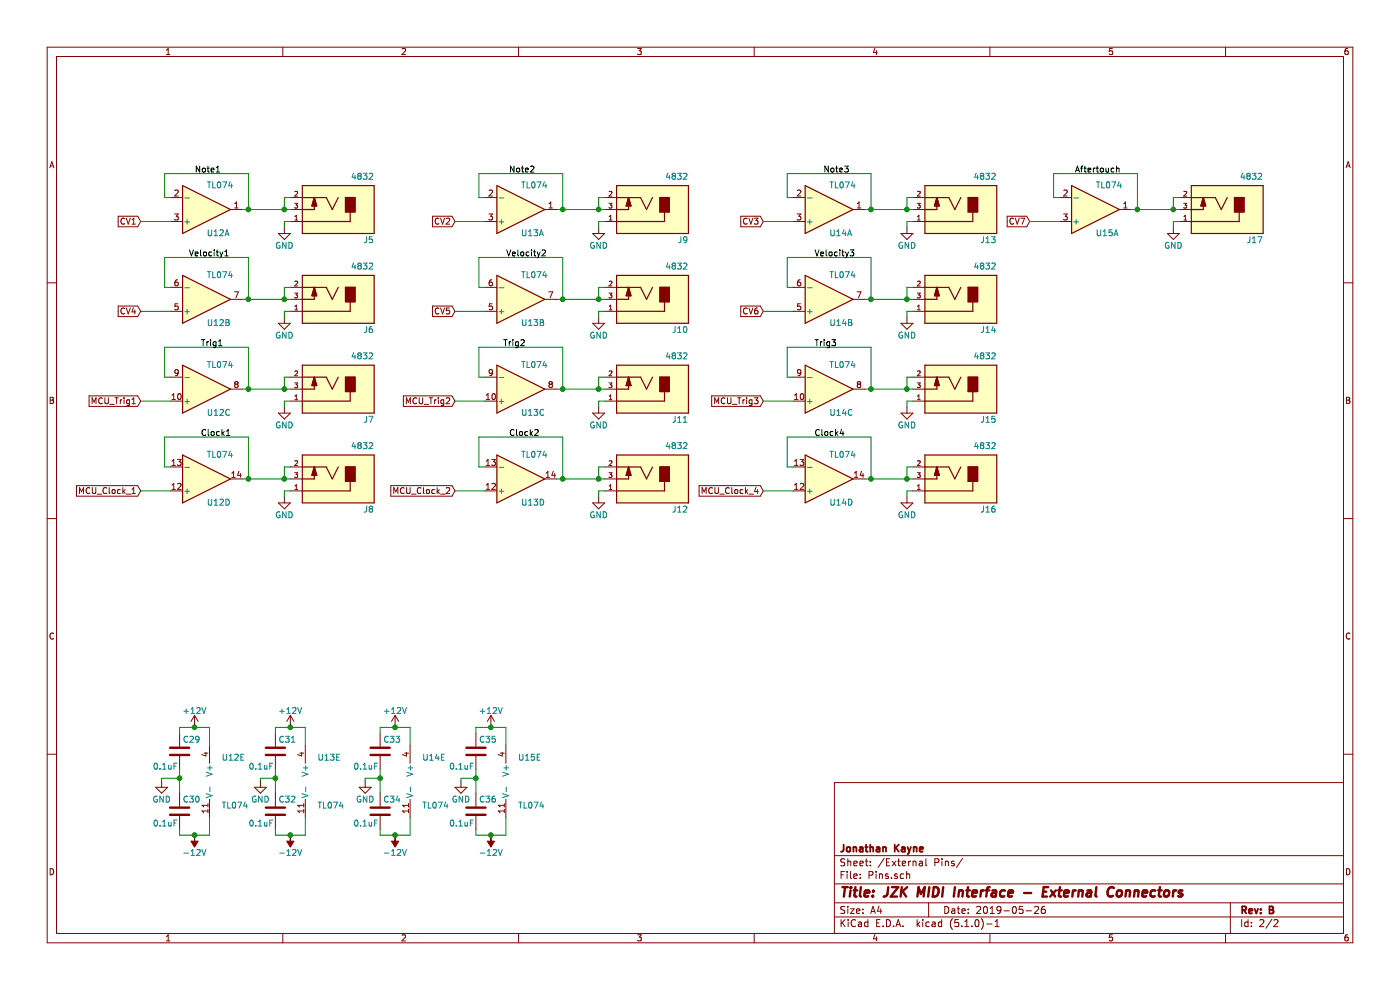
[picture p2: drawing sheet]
EESchema Schematic File Version 4
LIBS:MIDI Controller-cache
EELAYER 29 0
EELAYER END
$Descr A4 11693 8268
encoding utf-8
Sheet 2 2
Title "JZK MIDI Interface - External Connectors"
Date "2019-05-26"
Rev "B"
Comp "Jonathan Kayne"
Comment1 ""
Comment2 ""
Comment3 ""
Comment4 ""
$EndDescr
$Comp
L Amplifier_Operational:TL074 U12
U 1 1
P 1725 1750
F 0 "U12" H 1725 1950 50  0000 L CNN
F 1 "TL074" H 1725 1550 50  0000 L CNN
F 2 "Package_SO:SOIC-14_3.9x8.7mm_P1.27mm" H 1675 1850 50  0001 C CNN
F 3 "http://www.ti.com/lit/ds/symlink/tl071.pdf" H 1775 1950 50  0001 C CNN
F 4 "https://www.digikey.com/short/p4nr82" H 0   0   50  0001 C CNN "Digikey Link"
F 5 "296-1283-1-ND" H 0   0   50  0001 C CNN "Digikey PN"
F 6 "0.60" H 0   0   50  0001 C CNN "Unit Price"
	1    1725 1750
	1    0    0    1   
$EndComp
$Comp
L Amplifier_Operational:TL074 U12
U 2 1
P 1725 2500
F 0 "U12" H 1725 2700 50  0000 L CNN
F 1 "TL074" H 1725 2300 50  0000 L CNN
F 2 "Package_SO:SOIC-14_3.9x8.7mm_P1.27mm" H 1675 2600 50  0001 C CNN
F 3 "http://www.ti.com/lit/ds/symlink/tl071.pdf" H 1775 2700 50  0001 C CNN
F 4 "https://www.digikey.com/short/p4nr82" H 0   0   50  0001 C CNN "Digikey Link"
F 5 "296-1283-1-ND" H 0   0   50  0001 C CNN "Digikey PN"
F 6 "0.60" H 0   0   50  0001 C CNN "Unit Price"
	2    1725 2500
	1    0    0    1   
$EndComp
$Comp
L Amplifier_Operational:TL074 U12
U 3 1
P 1725 3250
F 0 "U12" H 1725 3450 50  0000 L CNN
F 1 "TL074" H 1725 3050 50  0000 L CNN
F 2 "Package_SO:SOIC-14_3.9x8.7mm_P1.27mm" H 1675 3350 50  0001 C CNN
F 3 "http://www.ti.com/lit/ds/symlink/tl071.pdf" H 1775 3450 50  0001 C CNN
F 4 "https://www.digikey.com/short/p4nr82" H 0   0   50  0001 C CNN "Digikey Link"
F 5 "296-1283-1-ND" H 0   0   50  0001 C CNN "Digikey PN"
F 6 "0.60" H 0   0   50  0001 C CNN "Unit Price"
	3    1725 3250
	1    0    0    1   
$EndComp
$Comp
L Amplifier_Operational:TL074 U12
U 4 1
P 1725 4000
F 0 "U12" H 1725 4200 50  0000 L CNN
F 1 "TL074" H 1725 3800 50  0000 L CNN
F 2 "Package_SO:SOIC-14_3.9x8.7mm_P1.27mm" H 1675 4100 50  0001 C CNN
F 3 "http://www.ti.com/lit/ds/symlink/tl071.pdf" H 1775 4200 50  0001 C CNN
F 4 "https://www.digikey.com/short/p4nr82" H 0   0   50  0001 C CNN "Digikey Link"
F 5 "296-1283-1-ND" H 0   0   50  0001 C CNN "Digikey PN"
F 6 "0.60" H 0   0   50  0001 C CNN "Unit Price"
	4    1725 4000
	1    0    0    1   
$EndComp
Wire Wire Line
	2025 1750 2075 1750
Wire Wire Line
	2075 1750 2075 1450
Wire Wire Line
	2075 1450 1375 1450
Wire Wire Line
	1375 1450 1375 1650
Wire Wire Line
	1375 1650 1425 1650
Wire Wire Line
	1425 2400 1375 2400
Wire Wire Line
	1375 2400 1375 2150
Wire Wire Line
	1375 2150 2075 2150
Wire Wire Line
	2075 2150 2075 2500
Wire Wire Line
	2075 2500 2025 2500
Wire Wire Line
	1425 3150 1375 3150
Wire Wire Line
	1375 3150 1375 2900
Wire Wire Line
	1375 2900 2075 2900
Wire Wire Line
	2075 2900 2075 3250
Wire Wire Line
	2075 3250 2025 3250
Wire Wire Line
	1425 3900 1375 3900
Wire Wire Line
	1375 3900 1375 3650
Wire Wire Line
	1375 3650 2075 3650
Wire Wire Line
	2075 3650 2075 4000
Wire Wire Line
	2075 4000 2025 4000
Text GLabel 1175 1850 0    50   Input ~ 0
CV1
Text GLabel 1175 2600 0    50   Input ~ 0
CV4
Text GLabel 1175 3350 0    50   Input ~ 0
MCU_Trig1
Text GLabel 1175 4100 0    50   Input ~ 0
MCU_Clock_1
Wire Wire Line
	1175 1850 1425 1850
Wire Wire Line
	1175 2600 1425 2600
Wire Wire Line
	1175 3350 1425 3350
Wire Wire Line
	1175 4100 1425 4100
$Comp
L Synth:MJ-3502 J5
U 1 1
P 2825 1750
F 0 "J5" H 2525 1980 50  0000 L BNN
F 1 "4832" H 2525 1450 50  0000 L BNN
F 2 "Synth:Schurter_4832_Jack" H 2325 1000 50  0001 L BNN
F 3 "" H 2175 1200 50  0001 L BNN
F 4 "https://www.digikey.com/short/p4nrqw" H 0   0   50  0001 C CNN "Digikey Link"
F 5 "486-3418-ND" H 0   0   50  0001 C CNN "Digikey PN"
F 6 "1.50" H 0   0   50  0001 C CNN "Unit Price"
	1    2825 1750
	-1   0    0    1   
$EndComp
$Comp
L power:GND #PWR093
U 1 1
P 2375 1900
F 0 "#PWR093" H 2375 1650 50  0001 C CNN
F 1 "GND" H 2375 1750 50  0000 C CNN
F 2 "" H 2375 1900 50  0001 C CNN
F 3 "" H 2375 1900 50  0001 C CNN
	1    2375 1900
	1    0    0    -1  
$EndComp
Wire Wire Line
	2375 1900 2375 1850
Wire Wire Line
	2375 1850 2425 1850
Wire Wire Line
	2075 1750 2375 1750
Connection ~ 2075 1750
Wire Wire Line
	2425 1650 2375 1650
Wire Wire Line
	2375 1650 2375 1750
Connection ~ 2375 1750
Wire Wire Line
	2375 1750 2425 1750
$Comp
L Synth:MJ-3502 J6
U 1 1
P 2825 2500
F 0 "J6" H 2525 2730 50  0000 L BNN
F 1 "4832" H 2525 2200 50  0000 L BNN
F 2 "Synth:Schurter_4832_Jack" H 2325 1750 50  0001 L BNN
F 3 "" H 2175 1950 50  0001 L BNN
F 4 "https://www.digikey.com/short/p4nrqw" H 0   0   50  0001 C CNN "Digikey Link"
F 5 "486-3418-ND" H 0   0   50  0001 C CNN "Digikey PN"
F 6 "1.50" H 0   0   50  0001 C CNN "Unit Price"
	1    2825 2500
	-1   0    0    1   
$EndComp
$Comp
L power:GND #PWR094
U 1 1
P 2375 2650
F 0 "#PWR094" H 2375 2400 50  0001 C CNN
F 1 "GND" H 2375 2500 50  0000 C CNN
F 2 "" H 2375 2650 50  0001 C CNN
F 3 "" H 2375 2650 50  0001 C CNN
	1    2375 2650
	1    0    0    -1  
$EndComp
Wire Wire Line
	2375 2650 2375 2600
Wire Wire Line
	2375 2600 2425 2600
Wire Wire Line
	2075 2500 2375 2500
Wire Wire Line
	2425 2400 2375 2400
Wire Wire Line
	2375 2400 2375 2500
Connection ~ 2375 2500
Wire Wire Line
	2375 2500 2425 2500
Connection ~ 2075 2500
$Comp
L Synth:MJ-3502 J7
U 1 1
P 2825 3250
F 0 "J7" H 2525 3480 50  0000 L BNN
F 1 "4832" H 2525 2950 50  0000 L BNN
F 2 "Synth:Schurter_4832_Jack" H 2325 2500 50  0001 L BNN
F 3 "" H 2175 2700 50  0001 L BNN
F 4 "https://www.digikey.com/short/p4nrqw" H 0   0   50  0001 C CNN "Digikey Link"
F 5 "486-3418-ND" H 0   0   50  0001 C CNN "Digikey PN"
F 6 "1.50" H 0   0   50  0001 C CNN "Unit Price"
	1    2825 3250
	-1   0    0    1   
$EndComp
$Comp
L power:GND #PWR095
U 1 1
P 2375 3400
F 0 "#PWR095" H 2375 3150 50  0001 C CNN
F 1 "GND" H 2375 3250 50  0000 C CNN
F 2 "" H 2375 3400 50  0001 C CNN
F 3 "" H 2375 3400 50  0001 C CNN
	1    2375 3400
	1    0    0    -1  
$EndComp
Wire Wire Line
	2375 3400 2375 3350
Wire Wire Line
	2375 3350 2425 3350
Wire Wire Line
	2075 3250 2375 3250
Wire Wire Line
	2425 3150 2375 3150
Wire Wire Line
	2375 3150 2375 3250
Connection ~ 2375 3250
Wire Wire Line
	2375 3250 2425 3250
$Comp
L Synth:MJ-3502 J8
U 1 1
P 2825 4000
F 0 "J8" H 2525 4230 50  0000 L BNN
F 1 "4832" H 2525 3700 50  0000 L BNN
F 2 "Synth:Schurter_4832_Jack" H 2325 3250 50  0001 L BNN
F 3 "" H 2175 3450 50  0001 L BNN
F 4 "https://www.digikey.com/short/p4nrqw" H 0   0   50  0001 C CNN "Digikey Link"
F 5 "486-3418-ND" H 0   0   50  0001 C CNN "Digikey PN"
F 6 "1.50" H 0   0   50  0001 C CNN "Unit Price"
	1    2825 4000
	-1   0    0    1   
$EndComp
$Comp
L power:GND #PWR096
U 1 1
P 2375 4150
F 0 "#PWR096" H 2375 3900 50  0001 C CNN
F 1 "GND" H 2375 4000 50  0000 C CNN
F 2 "" H 2375 4150 50  0001 C CNN
F 3 "" H 2375 4150 50  0001 C CNN
	1    2375 4150
	1    0    0    -1  
$EndComp
Wire Wire Line
	2375 4150 2375 4100
Wire Wire Line
	2375 4100 2425 4100
Wire Wire Line
	2075 4000 2375 4000
Wire Wire Line
	2425 3900 2375 3900
Wire Wire Line
	2375 3900 2375 4000
Connection ~ 2375 4000
Wire Wire Line
	2375 4000 2425 4000
Connection ~ 2075 3250
Connection ~ 2075 4000
$Comp
L Amplifier_Operational:TL074 U13
U 1 1
P 4350 1750
F 0 "U13" H 4350 1950 50  0000 L CNN
F 1 "TL074" H 4350 1550 50  0000 L CNN
F 2 "Package_SO:SOIC-14_3.9x8.7mm_P1.27mm" H 4300 1850 50  0001 C CNN
F 3 "http://www.ti.com/lit/ds/symlink/tl071.pdf" H 4400 1950 50  0001 C CNN
F 4 "https://www.digikey.com/short/p4nr82" H 0   0   50  0001 C CNN "Digikey Link"
F 5 "296-1283-1-ND" H 0   0   50  0001 C CNN "Digikey PN"
F 6 "0.60" H 0   0   50  0001 C CNN "Unit Price"
	1    4350 1750
	1    0    0    1   
$EndComp
$Comp
L Amplifier_Operational:TL074 U13
U 2 1
P 4350 2500
F 0 "U13" H 4350 2700 50  0000 L CNN
F 1 "TL074" H 4350 2300 50  0000 L CNN
F 2 "Package_SO:SOIC-14_3.9x8.7mm_P1.27mm" H 4300 2600 50  0001 C CNN
F 3 "http://www.ti.com/lit/ds/symlink/tl071.pdf" H 4400 2700 50  0001 C CNN
F 4 "https://www.digikey.com/short/p4nr82" H 0   0   50  0001 C CNN "Digikey Link"
F 5 "296-1283-1-ND" H 0   0   50  0001 C CNN "Digikey PN"
F 6 "0.60" H 0   0   50  0001 C CNN "Unit Price"
	2    4350 2500
	1    0    0    1   
$EndComp
$Comp
L Amplifier_Operational:TL074 U13
U 3 1
P 4350 3250
F 0 "U13" H 4350 3450 50  0000 L CNN
F 1 "TL074" H 4350 3050 50  0000 L CNN
F 2 "Package_SO:SOIC-14_3.9x8.7mm_P1.27mm" H 4300 3350 50  0001 C CNN
F 3 "http://www.ti.com/lit/ds/symlink/tl071.pdf" H 4400 3450 50  0001 C CNN
F 4 "https://www.digikey.com/short/p4nr82" H 0   0   50  0001 C CNN "Digikey Link"
F 5 "296-1283-1-ND" H 0   0   50  0001 C CNN "Digikey PN"
F 6 "0.60" H 0   0   50  0001 C CNN "Unit Price"
	3    4350 3250
	1    0    0    1   
$EndComp
$Comp
L Amplifier_Operational:TL074 U13
U 4 1
P 4350 4000
F 0 "U13" H 4350 4200 50  0000 L CNN
F 1 "TL074" H 4350 3800 50  0000 L CNN
F 2 "Package_SO:SOIC-14_3.9x8.7mm_P1.27mm" H 4300 4100 50  0001 C CNN
F 3 "http://www.ti.com/lit/ds/symlink/tl071.pdf" H 4400 4200 50  0001 C CNN
F 4 "https://www.digikey.com/short/p4nr82" H 0   0   50  0001 C CNN "Digikey Link"
F 5 "296-1283-1-ND" H 0   0   50  0001 C CNN "Digikey PN"
F 6 "0.60" H 0   0   50  0001 C CNN "Unit Price"
	4    4350 4000
	1    0    0    1   
$EndComp
Wire Wire Line
	4650 1750 4700 1750
Wire Wire Line
	4700 1750 4700 1450
Wire Wire Line
	4700 1450 4000 1450
Wire Wire Line
	4000 1450 4000 1650
Wire Wire Line
	4000 1650 4050 1650
Wire Wire Line
	4050 2400 4000 2400
Wire Wire Line
	4000 2400 4000 2150
Wire Wire Line
	4000 2150 4700 2150
Wire Wire Line
	4700 2150 4700 2500
Wire Wire Line
	4700 2500 4650 2500
Wire Wire Line
	4050 3150 4000 3150
Wire Wire Line
	4000 3150 4000 2900
Wire Wire Line
	4000 2900 4700 2900
Wire Wire Line
	4700 2900 4700 3250
Wire Wire Line
	4700 3250 4650 3250
Wire Wire Line
	4050 3900 4000 3900
Wire Wire Line
	4000 3900 4000 3650
Wire Wire Line
	4000 3650 4700 3650
Wire Wire Line
	4700 3650 4700 4000
Wire Wire Line
	4700 4000 4650 4000
Text GLabel 3800 1850 0    50   Input ~ 0
CV2
Text GLabel 3800 2600 0    50   Input ~ 0
CV5
Text GLabel 3800 3350 0    50   Input ~ 0
MCU_Trig2
Text GLabel 3800 4100 0    50   Input ~ 0
MCU_Clock_2
Wire Wire Line
	3800 1850 4050 1850
Wire Wire Line
	3800 2600 4050 2600
Wire Wire Line
	3800 3350 4050 3350
Wire Wire Line
	3800 4100 4050 4100
$Comp
L Synth:MJ-3502 J9
U 1 1
P 5450 1750
F 0 "J9" H 5150 1980 50  0000 L BNN
F 1 "4832" H 5150 1450 50  0000 L BNN
F 2 "Synth:Schurter_4832_Jack" H 4950 1000 50  0001 L BNN
F 3 "" H 4800 1200 50  0001 L BNN
F 4 "https://www.digikey.com/short/p4nrqw" H 0   0   50  0001 C CNN "Digikey Link"
F 5 "486-3418-ND" H 0   0   50  0001 C CNN "Digikey PN"
F 6 "1.50" H 0   0   50  0001 C CNN "Unit Price"
	1    5450 1750
	-1   0    0    1   
$EndComp
$Comp
L power:GND #PWR0103
U 1 1
P 5000 1900
F 0 "#PWR0103" H 5000 1650 50  0001 C CNN
F 1 "GND" H 5000 1750 50  0000 C CNN
F 2 "" H 5000 1900 50  0001 C CNN
F 3 "" H 5000 1900 50  0001 C CNN
	1    5000 1900
	1    0    0    -1  
$EndComp
Wire Wire Line
	5000 1900 5000 1850
Wire Wire Line
	5000 1850 5050 1850
Wire Wire Line
	4700 1750 5000 1750
Connection ~ 4700 1750
Wire Wire Line
	5050 1650 5000 1650
Wire Wire Line
	5000 1650 5000 1750
Connection ~ 5000 1750
Wire Wire Line
	5000 1750 5050 1750
$Comp
L Synth:MJ-3502 J10
U 1 1
P 5450 2500
F 0 "J10" H 5150 2730 50  0000 L BNN
F 1 "4832" H 5150 2200 50  0000 L BNN
F 2 "Synth:Schurter_4832_Jack" H 4950 1750 50  0001 L BNN
F 3 "" H 4800 1950 50  0001 L BNN
F 4 "https://www.digikey.com/short/p4nrqw" H 0   0   50  0001 C CNN "Digikey Link"
F 5 "486-3418-ND" H 0   0   50  0001 C CNN "Digikey PN"
F 6 "1.50" H 0   0   50  0001 C CNN "Unit Price"
	1    5450 2500
	-1   0    0    1   
$EndComp
$Comp
L power:GND #PWR0104
U 1 1
P 5000 2650
F 0 "#PWR0104" H 5000 2400 50  0001 C CNN
F 1 "GND" H 5000 2500 50  0000 C CNN
F 2 "" H 5000 2650 50  0001 C CNN
F 3 "" H 5000 2650 50  0001 C CNN
	1    5000 2650
	1    0    0    -1  
$EndComp
Wire Wire Line
	5000 2650 5000 2600
Wire Wire Line
	5000 2600 5050 2600
Wire Wire Line
	4700 2500 5000 2500
Wire Wire Line
	5050 2400 5000 2400
Wire Wire Line
	5000 2400 5000 2500
Connection ~ 5000 2500
Wire Wire Line
	5000 2500 5050 2500
Connection ~ 4700 2500
$Comp
L Synth:MJ-3502 J11
U 1 1
P 5450 3250
F 0 "J11" H 5150 3480 50  0000 L BNN
F 1 "4832" H 5150 2950 50  0000 L BNN
F 2 "Synth:Schurter_4832_Jack" H 4950 2500 50  0001 L BNN
F 3 "" H 4800 2700 50  0001 L BNN
F 4 "https://www.digikey.com/short/p4nrqw" H 0   0   50  0001 C CNN "Digikey Link"
F 5 "486-3418-ND" H 0   0   50  0001 C CNN "Digikey PN"
F 6 "1.50" H 0   0   50  0001 C CNN "Unit Price"
	1    5450 3250
	-1   0    0    1   
$EndComp
$Comp
L power:GND #PWR0105
U 1 1
P 5000 3400
F 0 "#PWR0105" H 5000 3150 50  0001 C CNN
F 1 "GND" H 5000 3250 50  0000 C CNN
F 2 "" H 5000 3400 50  0001 C CNN
F 3 "" H 5000 3400 50  0001 C CNN
	1    5000 3400
	1    0    0    -1  
$EndComp
Wire Wire Line
	5000 3400 5000 3350
Wire Wire Line
	5000 3350 5050 3350
Wire Wire Line
	4700 3250 5000 3250
Wire Wire Line
	5050 3150 5000 3150
Wire Wire Line
	5000 3150 5000 3250
Connection ~ 5000 3250
Wire Wire Line
	5000 3250 5050 3250
$Comp
L Synth:MJ-3502 J12
U 1 1
P 5450 4000
F 0 "J12" H 5150 4230 50  0000 L BNN
F 1 "4832" H 5150 3700 50  0000 L BNN
F 2 "Synth:Schurter_4832_Jack" H 4950 3250 50  0001 L BNN
F 3 "" H 4800 3450 50  0001 L BNN
F 4 "https://www.digikey.com/short/p4nrqw" H 0   0   50  0001 C CNN "Digikey Link"
F 5 "486-3418-ND" H 0   0   50  0001 C CNN "Digikey PN"
F 6 "1.50" H 0   0   50  0001 C CNN "Unit Price"
	1    5450 4000
	-1   0    0    1   
$EndComp
$Comp
L power:GND #PWR0106
U 1 1
P 5000 4150
F 0 "#PWR0106" H 5000 3900 50  0001 C CNN
F 1 "GND" H 5000 4000 50  0000 C CNN
F 2 "" H 5000 4150 50  0001 C CNN
F 3 "" H 5000 4150 50  0001 C CNN
	1    5000 4150
	1    0    0    -1  
$EndComp
Wire Wire Line
	5000 4150 5000 4100
Wire Wire Line
	5000 4100 5050 4100
Wire Wire Line
	4700 4000 5000 4000
Wire Wire Line
	5050 3900 5000 3900
Wire Wire Line
	5000 3900 5000 4000
Connection ~ 5000 4000
Wire Wire Line
	5000 4000 5050 4000
Connection ~ 4700 3250
Connection ~ 4700 4000
$Comp
L Amplifier_Operational:TL074 U14
U 1 1
P 6925 1750
F 0 "U14" H 6925 1950 50  0000 L CNN
F 1 "TL074" H 6925 1550 50  0000 L CNN
F 2 "Package_SO:SOIC-14_3.9x8.7mm_P1.27mm" H 6875 1850 50  0001 C CNN
F 3 "http://www.ti.com/lit/ds/symlink/tl071.pdf" H 6975 1950 50  0001 C CNN
F 4 "https://www.digikey.com/short/p4nr82" H 0   0   50  0001 C CNN "Digikey Link"
F 5 "296-1283-1-ND" H 0   0   50  0001 C CNN "Digikey PN"
F 6 "0.60" H 0   0   50  0001 C CNN "Unit Price"
	1    6925 1750
	1    0    0    1   
$EndComp
$Comp
L Amplifier_Operational:TL074 U14
U 2 1
P 6925 2500
F 0 "U14" H 6925 2700 50  0000 L CNN
F 1 "TL074" H 6925 2300 50  0000 L CNN
F 2 "Package_SO:SOIC-14_3.9x8.7mm_P1.27mm" H 6875 2600 50  0001 C CNN
F 3 "http://www.ti.com/lit/ds/symlink/tl071.pdf" H 6975 2700 50  0001 C CNN
F 4 "https://www.digikey.com/short/p4nr82" H 0   0   50  0001 C CNN "Digikey Link"
F 5 "296-1283-1-ND" H 0   0   50  0001 C CNN "Digikey PN"
F 6 "0.60" H 0   0   50  0001 C CNN "Unit Price"
	2    6925 2500
	1    0    0    1   
$EndComp
$Comp
L Amplifier_Operational:TL074 U14
U 3 1
P 6925 3250
F 0 "U14" H 6925 3450 50  0000 L CNN
F 1 "TL074" H 6925 3050 50  0000 L CNN
F 2 "Package_SO:SOIC-14_3.9x8.7mm_P1.27mm" H 6875 3350 50  0001 C CNN
F 3 "http://www.ti.com/lit/ds/symlink/tl071.pdf" H 6975 3450 50  0001 C CNN
F 4 "https://www.digikey.com/short/p4nr82" H 0   0   50  0001 C CNN "Digikey Link"
F 5 "296-1283-1-ND" H 0   0   50  0001 C CNN "Digikey PN"
F 6 "0.60" H 0   0   50  0001 C CNN "Unit Price"
	3    6925 3250
	1    0    0    1   
$EndComp
$Comp
L Amplifier_Operational:TL074 U14
U 4 1
P 6925 4000
F 0 "U14" H 6925 4200 50  0000 L CNN
F 1 "TL074" H 6925 3800 50  0000 L CNN
F 2 "Package_SO:SOIC-14_3.9x8.7mm_P1.27mm" H 6875 4100 50  0001 C CNN
F 3 "http://www.ti.com/lit/ds/symlink/tl071.pdf" H 6975 4200 50  0001 C CNN
F 4 "https://www.digikey.com/short/p4nr82" H 0   0   50  0001 C CNN "Digikey Link"
F 5 "296-1283-1-ND" H 0   0   50  0001 C CNN "Digikey PN"
F 6 "0.60" H 0   0   50  0001 C CNN "Unit Price"
	4    6925 4000
	1    0    0    1   
$EndComp
Wire Wire Line
	7225 1750 7275 1750
Wire Wire Line
	7275 1750 7275 1450
Wire Wire Line
	7275 1450 6575 1450
Wire Wire Line
	6575 1450 6575 1650
Wire Wire Line
	6575 1650 6625 1650
Wire Wire Line
	6625 2400 6575 2400
Wire Wire Line
	6575 2400 6575 2150
Wire Wire Line
	6575 2150 7275 2150
Wire Wire Line
	7275 2150 7275 2500
Wire Wire Line
	7275 2500 7225 2500
Wire Wire Line
	6625 3150 6575 3150
Wire Wire Line
	6575 3150 6575 2900
Wire Wire Line
	6575 2900 7275 2900
Wire Wire Line
	7275 2900 7275 3250
Wire Wire Line
	7275 3250 7225 3250
Wire Wire Line
	6625 3900 6575 3900
Wire Wire Line
	6575 3900 6575 3650
Wire Wire Line
	6575 3650 7275 3650
Wire Wire Line
	7275 3650 7275 4000
Wire Wire Line
	7275 4000 7225 4000
Text GLabel 6375 1850 0    50   Input ~ 0
CV3
Text GLabel 6375 2600 0    50   Input ~ 0
CV6
Text GLabel 6375 3350 0    50   Input ~ 0
MCU_Trig3
Text GLabel 6375 4100 0    50   Input ~ 0
MCU_Clock_4
Wire Wire Line
	6375 1850 6625 1850
Wire Wire Line
	6375 2600 6625 2600
Wire Wire Line
	6375 3350 6625 3350
Wire Wire Line
	6375 4100 6625 4100
$Comp
L Synth:MJ-3502 J13
U 1 1
P 8025 1750
F 0 "J13" H 7725 1980 50  0000 L BNN
F 1 "4832" H 7725 1450 50  0000 L BNN
F 2 "Synth:Schurter_4832_Jack" H 7525 1000 50  0001 L BNN
F 3 "" H 7375 1200 50  0001 L BNN
F 4 "https://www.digikey.com/short/p4nrqw" H 0   0   50  0001 C CNN "Digikey Link"
F 5 "486-3418-ND" H 0   0   50  0001 C CNN "Digikey PN"
F 6 "1.50" H 0   0   50  0001 C CNN "Unit Price"
	1    8025 1750
	-1   0    0    1   
$EndComp
$Comp
L power:GND #PWR0107
U 1 1
P 7575 1900
F 0 "#PWR0107" H 7575 1650 50  0001 C CNN
F 1 "GND" H 7575 1750 50  0000 C CNN
F 2 "" H 7575 1900 50  0001 C CNN
F 3 "" H 7575 1900 50  0001 C CNN
	1    7575 1900
	1    0    0    -1  
$EndComp
Wire Wire Line
	7575 1900 7575 1850
Wire Wire Line
	7575 1850 7625 1850
Wire Wire Line
	7275 1750 7575 1750
Connection ~ 7275 1750
Wire Wire Line
	7625 1650 7575 1650
Wire Wire Line
	7575 1650 7575 1750
Connection ~ 7575 1750
Wire Wire Line
	7575 1750 7625 1750
$Comp
L Synth:MJ-3502 J14
U 1 1
P 8025 2500
F 0 "J14" H 7725 2730 50  0000 L BNN
F 1 "4832" H 7725 2200 50  0000 L BNN
F 2 "Synth:Schurter_4832_Jack" H 7525 1750 50  0001 L BNN
F 3 "" H 7375 1950 50  0001 L BNN
F 4 "https://www.digikey.com/short/p4nrqw" H 0   0   50  0001 C CNN "Digikey Link"
F 5 "486-3418-ND" H 0   0   50  0001 C CNN "Digikey PN"
F 6 "1.50" H 0   0   50  0001 C CNN "Unit Price"
	1    8025 2500
	-1   0    0    1   
$EndComp
$Comp
L power:GND #PWR0108
U 1 1
P 7575 2650
F 0 "#PWR0108" H 7575 2400 50  0001 C CNN
F 1 "GND" H 7575 2500 50  0000 C CNN
F 2 "" H 7575 2650 50  0001 C CNN
F 3 "" H 7575 2650 50  0001 C CNN
	1    7575 2650
	1    0    0    -1  
$EndComp
Wire Wire Line
	7575 2650 7575 2600
Wire Wire Line
	7575 2600 7625 2600
Wire Wire Line
	7275 2500 7575 2500
Wire Wire Line
	7625 2400 7575 2400
Wire Wire Line
	7575 2400 7575 2500
Connection ~ 7575 2500
Wire Wire Line
	7575 2500 7625 2500
Connection ~ 7275 2500
$Comp
L Synth:MJ-3502 J15
U 1 1
P 8025 3250
F 0 "J15" H 7725 3480 50  0000 L BNN
F 1 "4832" H 7725 2950 50  0000 L BNN
F 2 "Synth:Schurter_4832_Jack" H 7525 2500 50  0001 L BNN
F 3 "" H 7375 2700 50  0001 L BNN
F 4 "https://www.digikey.com/short/p4nrqw" H 0   0   50  0001 C CNN "Digikey Link"
F 5 "486-3418-ND" H 0   0   50  0001 C CNN "Digikey PN"
F 6 "1.50" H 0   0   50  0001 C CNN "Unit Price"
	1    8025 3250
	-1   0    0    1   
$EndComp
$Comp
L power:GND #PWR0109
U 1 1
P 7575 3400
F 0 "#PWR0109" H 7575 3150 50  0001 C CNN
F 1 "GND" H 7575 3250 50  0000 C CNN
F 2 "" H 7575 3400 50  0001 C CNN
F 3 "" H 7575 3400 50  0001 C CNN
	1    7575 3400
	1    0    0    -1  
$EndComp
Wire Wire Line
	7575 3400 7575 3350
Wire Wire Line
	7575 3350 7625 3350
Wire Wire Line
	7275 3250 7575 3250
Wire Wire Line
	7625 3150 7575 3150
Wire Wire Line
	7575 3150 7575 3250
Connection ~ 7575 3250
Wire Wire Line
	7575 3250 7625 3250
$Comp
L Synth:MJ-3502 J16
U 1 1
P 8025 4000
F 0 "J16" H 7725 4230 50  0000 L BNN
F 1 "4832" H 7725 3700 50  0000 L BNN
F 2 "Synth:Schurter_4832_Jack" H 7525 3250 50  0001 L BNN
F 3 "" H 7375 3450 50  0001 L BNN
F 4 "https://www.digikey.com/short/p4nrqw" H 0   0   50  0001 C CNN "Digikey Link"
F 5 "486-3418-ND" H 0   0   50  0001 C CNN "Digikey PN"
F 6 "1.50" H 0   0   50  0001 C CNN "Unit Price"
	1    8025 4000
	-1   0    0    1   
$EndComp
$Comp
L power:GND #PWR0110
U 1 1
P 7575 4150
F 0 "#PWR0110" H 7575 3900 50  0001 C CNN
F 1 "GND" H 7575 4000 50  0000 C CNN
F 2 "" H 7575 4150 50  0001 C CNN
F 3 "" H 7575 4150 50  0001 C CNN
	1    7575 4150
	1    0    0    -1  
$EndComp
Wire Wire Line
	7575 4150 7575 4100
Wire Wire Line
	7575 4100 7625 4100
Wire Wire Line
	7275 4000 7575 4000
Wire Wire Line
	7625 3900 7575 3900
Wire Wire Line
	7575 3900 7575 4000
Connection ~ 7575 4000
Wire Wire Line
	7575 4000 7625 4000
Connection ~ 7275 3250
Connection ~ 7275 4000
$Comp
L Amplifier_Operational:TL074 U15
U 1 1
P 9150 1750
F 0 "U15" H 9150 1950 50  0000 L CNN
F 1 "TL074" H 9150 1550 50  0000 L CNN
F 2 "Package_SO:SOIC-14_3.9x8.7mm_P1.27mm" H 9100 1850 50  0001 C CNN
F 3 "http://www.ti.com/lit/ds/symlink/tl071.pdf" H 9200 1950 50  0001 C CNN
F 4 "https://www.digikey.com/short/p4nr82" H 0   0   50  0001 C CNN "Digikey Link"
F 5 "296-1283-1-ND" H 0   0   50  0001 C CNN "Digikey PN"
F 6 "0.60" H 0   0   50  0001 C CNN "Unit Price"
	1    9150 1750
	1    0    0    1   
$EndComp
Wire Wire Line
	9450 1750 9500 1750
Wire Wire Line
	9500 1750 9500 1450
Wire Wire Line
	9500 1450 8800 1450
Wire Wire Line
	8800 1450 8800 1650
Wire Wire Line
	8800 1650 8850 1650
Text GLabel 8600 1850 0    50   Input ~ 0
CV7
Wire Wire Line
	8600 1850 8850 1850
$Comp
L Synth:MJ-3502 J17
U 1 1
P 10250 1750
F 0 "J17" H 9950 1980 50  0000 L BNN
F 1 "4832" H 9950 1450 50  0000 L BNN
F 2 "Synth:Schurter_4832_Jack" H 9750 1000 50  0001 L BNN
F 3 "" H 9600 1200 50  0001 L BNN
F 4 "https://www.digikey.com/short/p4nrqw" H 0   0   50  0001 C CNN "Digikey Link"
F 5 "486-3418-ND" H 0   0   50  0001 C CNN "Digikey PN"
F 6 "1.50" H 0   0   50  0001 C CNN "Unit Price"
	1    10250 1750
	-1   0    0    1   
$EndComp
$Comp
L power:GND #PWR0111
U 1 1
P 9800 1900
F 0 "#PWR0111" H 9800 1650 50  0001 C CNN
F 1 "GND" H 9800 1750 50  0000 C CNN
F 2 "" H 9800 1900 50  0001 C CNN
F 3 "" H 9800 1900 50  0001 C CNN
	1    9800 1900
	1    0    0    -1  
$EndComp
Wire Wire Line
	9800 1900 9800 1850
Wire Wire Line
	9800 1850 9850 1850
Wire Wire Line
	9500 1750 9800 1750
Connection ~ 9500 1750
Wire Wire Line
	9850 1650 9800 1650
Wire Wire Line
	9800 1650 9800 1750
Connection ~ 9800 1750
Wire Wire Line
	9800 1750 9850 1750
$Comp
L Amplifier_Operational:TL074 U12
U 5 1
P 1850 6525
F 0 "U12" H 1850 6725 50  0000 L CNN
F 1 "TL074" H 1850 6325 50  0000 L CNN
F 2 "Package_SO:SOIC-14_3.9x8.7mm_P1.27mm" H 1800 6625 50  0001 C CNN
F 3 "http://www.ti.com/lit/ds/symlink/tl071.pdf" H 1900 6725 50  0001 C CNN
F 4 "https://www.digikey.com/short/p4nr82" H 0   0   50  0001 C CNN "Digikey Link"
F 5 "296-1283-1-ND" H 0   0   50  0001 C CNN "Digikey PN"
F 6 "0.60" H 0   0   50  0001 C CNN "Unit Price"
	5    1850 6525
	1    0    0    -1  
$EndComp
$Comp
L Device:C C29
U 1 1
P 1500 6275
F 0 "C29" H 1525 6375 50  0000 L CNN
F 1 "0.1uF" H 1275 6150 50  0000 L CNN
F 2 "Synth:C_1206" H 1538 6125 50  0001 C CNN
F 3 "~" H 1500 6275 50  0001 C CNN
F 4 "https://www.digikey.com/short/p4nr3m" H 0   0   50  0001 C CNN "Digikey Link"
F 5 "720-1540-1-ND" H 0   0   50  0001 C CNN "Digikey PN"
F 6 "0.237" H 0   0   50  0001 C CNN "Unit Price"
	1    1500 6275
	1    0    0    -1  
$EndComp
$Comp
L Device:C C30
U 1 1
P 1500 6775
F 0 "C30" H 1525 6875 50  0000 L CNN
F 1 "0.1uF" H 1275 6675 50  0000 L CNN
F 2 "Synth:C_1206" H 1538 6625 50  0001 C CNN
F 3 "~" H 1500 6775 50  0001 C CNN
F 4 "https://www.digikey.com/short/p4nr3m" H 0   0   50  0001 C CNN "Digikey Link"
F 5 "720-1540-1-ND" H 0   0   50  0001 C CNN "Digikey PN"
F 6 "0.237" H 0   0   50  0001 C CNN "Unit Price"
	1    1500 6775
	1    0    0    -1  
$EndComp
Wire Wire Line
	1500 6125 1500 6075
Wire Wire Line
	1500 6075 1625 6075
Wire Wire Line
	1750 6075 1750 6225
Wire Wire Line
	1500 6625 1500 6500
Wire Wire Line
	1500 6925 1500 6975
Wire Wire Line
	1500 6975 1625 6975
Wire Wire Line
	1750 6975 1750 6825
$Comp
L power:+12V #PWR091
U 1 1
P 1625 6075
F 0 "#PWR091" H 1625 5925 50  0001 C CNN
F 1 "+12V" H 1625 6215 50  0000 C CNN
F 2 "" H 1625 6075 50  0001 C CNN
F 3 "" H 1625 6075 50  0001 C CNN
	1    1625 6075
	1    0    0    -1  
$EndComp
$Comp
L power:-12V #PWR092
U 1 1
P 1625 6975
F 0 "#PWR092" H 1625 7075 50  0001 C CNN
F 1 "-12V" H 1625 7125 50  0000 C CNN
F 2 "" H 1625 6975 50  0001 C CNN
F 3 "" H 1625 6975 50  0001 C CNN
	1    1625 6975
	-1   0    0    1   
$EndComp
Connection ~ 1625 6975
Wire Wire Line
	1625 6975 1750 6975
Connection ~ 1625 6075
Wire Wire Line
	1625 6075 1750 6075
$Comp
L Amplifier_Operational:TL074 U13
U 5 1
P 2650 6525
F 0 "U13" H 2650 6725 50  0000 L CNN
F 1 "TL074" H 2650 6325 50  0000 L CNN
F 2 "Package_SO:SOIC-14_3.9x8.7mm_P1.27mm" H 2600 6625 50  0001 C CNN
F 3 "http://www.ti.com/lit/ds/symlink/tl071.pdf" H 2700 6725 50  0001 C CNN
F 4 "https://www.digikey.com/short/p4nr82" H 0   0   50  0001 C CNN "Digikey Link"
F 5 "296-1283-1-ND" H 0   0   50  0001 C CNN "Digikey PN"
F 6 "0.60" H 0   0   50  0001 C CNN "Unit Price"
	5    2650 6525
	1    0    0    -1  
$EndComp
$Comp
L Device:C C31
U 1 1
P 2300 6275
F 0 "C31" H 2325 6375 50  0000 L CNN
F 1 "0.1uF" H 2075 6150 50  0000 L CNN
F 2 "Synth:C_1206" H 2338 6125 50  0001 C CNN
F 3 "~" H 2300 6275 50  0001 C CNN
F 4 "https://www.digikey.com/short/p4nr3m" H 0   0   50  0001 C CNN "Digikey Link"
F 5 "720-1540-1-ND" H 0   0   50  0001 C CNN "Digikey PN"
F 6 "0.237" H 0   0   50  0001 C CNN "Unit Price"
	1    2300 6275
	1    0    0    -1  
$EndComp
$Comp
L Device:C C32
U 1 1
P 2300 6775
F 0 "C32" H 2325 6875 50  0000 L CNN
F 1 "0.1uF" H 2075 6675 50  0000 L CNN
F 2 "Synth:C_1206" H 2338 6625 50  0001 C CNN
F 3 "~" H 2300 6775 50  0001 C CNN
F 4 "https://www.digikey.com/short/p4nr3m" H 0   0   50  0001 C CNN "Digikey Link"
F 5 "720-1540-1-ND" H 0   0   50  0001 C CNN "Digikey PN"
F 6 "0.237" H 0   0   50  0001 C CNN "Unit Price"
	1    2300 6775
	1    0    0    -1  
$EndComp
Wire Wire Line
	2300 6125 2300 6075
Wire Wire Line
	2300 6075 2425 6075
Wire Wire Line
	2550 6075 2550 6225
Wire Wire Line
	2300 6625 2300 6500
Wire Wire Line
	2300 6925 2300 6975
Wire Wire Line
	2300 6975 2425 6975
Wire Wire Line
	2550 6975 2550 6825
$Comp
L power:+12V #PWR097
U 1 1
P 2425 6075
F 0 "#PWR097" H 2425 5925 50  0001 C CNN
F 1 "+12V" H 2425 6215 50  0000 C CNN
F 2 "" H 2425 6075 50  0001 C CNN
F 3 "" H 2425 6075 50  0001 C CNN
	1    2425 6075
	1    0    0    -1  
$EndComp
$Comp
L power:-12V #PWR098
U 1 1
P 2425 6975
F 0 "#PWR098" H 2425 7075 50  0001 C CNN
F 1 "-12V" H 2425 7125 50  0000 C CNN
F 2 "" H 2425 6975 50  0001 C CNN
F 3 "" H 2425 6975 50  0001 C CNN
	1    2425 6975
	-1   0    0    1   
$EndComp
Connection ~ 2425 6975
Wire Wire Line
	2425 6975 2550 6975
Connection ~ 2425 6075
Wire Wire Line
	2425 6075 2550 6075
$Comp
L Amplifier_Operational:TL074 U14
U 5 1
P 3525 6525
F 0 "U14" H 3525 6725 50  0000 L CNN
F 1 "TL074" H 3525 6325 50  0000 L CNN
F 2 "Package_SO:SOIC-14_3.9x8.7mm_P1.27mm" H 3475 6625 50  0001 C CNN
F 3 "http://www.ti.com/lit/ds/symlink/tl071.pdf" H 3575 6725 50  0001 C CNN
F 4 "https://www.digikey.com/short/p4nr82" H 0   0   50  0001 C CNN "Digikey Link"
F 5 "296-1283-1-ND" H 0   0   50  0001 C CNN "Digikey PN"
F 6 "0.60" H 0   0   50  0001 C CNN "Unit Price"
	5    3525 6525
	1    0    0    -1  
$EndComp
$Comp
L Device:C C33
U 1 1
P 3175 6275
F 0 "C33" H 3200 6375 50  0000 L CNN
F 1 "0.1uF" H 2950 6150 50  0000 L CNN
F 2 "Synth:C_1206" H 3213 6125 50  0001 C CNN
F 3 "~" H 3175 6275 50  0001 C CNN
F 4 "https://www.digikey.com/short/p4nr3m" H 0   0   50  0001 C CNN "Digikey Link"
F 5 "720-1540-1-ND" H 0   0   50  0001 C CNN "Digikey PN"
F 6 "0.237" H 0   0   50  0001 C CNN "Unit Price"
	1    3175 6275
	1    0    0    -1  
$EndComp
$Comp
L Device:C C34
U 1 1
P 3175 6775
F 0 "C34" H 3200 6875 50  0000 L CNN
F 1 "0.1uF" H 2950 6675 50  0000 L CNN
F 2 "Synth:C_1206" H 3213 6625 50  0001 C CNN
F 3 "~" H 3175 6775 50  0001 C CNN
F 4 "https://www.digikey.com/short/p4nr3m" H 0   0   50  0001 C CNN "Digikey Link"
F 5 "720-1540-1-ND" H 0   0   50  0001 C CNN "Digikey PN"
F 6 "0.237" H 0   0   50  0001 C CNN "Unit Price"
	1    3175 6775
	1    0    0    -1  
$EndComp
Wire Wire Line
	3175 6125 3175 6075
Wire Wire Line
	3175 6075 3300 6075
Wire Wire Line
	3425 6075 3425 6225
Wire Wire Line
	3175 6625 3175 6500
Wire Wire Line
	3175 6925 3175 6975
Wire Wire Line
	3175 6975 3300 6975
Wire Wire Line
	3425 6975 3425 6825
$Comp
L power:+12V #PWR099
U 1 1
P 3300 6075
F 0 "#PWR099" H 3300 5925 50  0001 C CNN
F 1 "+12V" H 3300 6215 50  0000 C CNN
F 2 "" H 3300 6075 50  0001 C CNN
F 3 "" H 3300 6075 50  0001 C CNN
	1    3300 6075
	1    0    0    -1  
$EndComp
$Comp
L power:-12V #PWR0100
U 1 1
P 3300 6975
F 0 "#PWR0100" H 3300 7075 50  0001 C CNN
F 1 "-12V" H 3300 7125 50  0000 C CNN
F 2 "" H 3300 6975 50  0001 C CNN
F 3 "" H 3300 6975 50  0001 C CNN
	1    3300 6975
	-1   0    0    1   
$EndComp
Connection ~ 3300 6975
Wire Wire Line
	3300 6975 3425 6975
Connection ~ 3300 6075
Wire Wire Line
	3300 6075 3425 6075
$Comp
L Amplifier_Operational:TL074 U15
U 5 1
P 4325 6525
F 0 "U15" H 4325 6725 50  0000 L CNN
F 1 "TL074" H 4325 6325 50  0000 L CNN
F 2 "Package_SO:SOIC-14_3.9x8.7mm_P1.27mm" H 4275 6625 50  0001 C CNN
F 3 "http://www.ti.com/lit/ds/symlink/tl071.pdf" H 4375 6725 50  0001 C CNN
F 4 "https://www.digikey.com/short/p4nr82" H 0   0   50  0001 C CNN "Digikey Link"
F 5 "296-1283-1-ND" H 0   0   50  0001 C CNN "Digikey PN"
F 6 "0.60" H 0   0   50  0001 C CNN "Unit Price"
	5    4325 6525
	1    0    0    -1  
$EndComp
$Comp
L Device:C C35
U 1 1
P 3975 6275
F 0 "C35" H 4000 6375 50  0000 L CNN
F 1 "0.1uF" H 3750 6150 50  0000 L CNN
F 2 "Synth:C_1206" H 4013 6125 50  0001 C CNN
F 3 "~" H 3975 6275 50  0001 C CNN
F 4 "https://www.digikey.com/short/p4nr3m" H 0   0   50  0001 C CNN "Digikey Link"
F 5 "720-1540-1-ND" H 0   0   50  0001 C CNN "Digikey PN"
F 6 "0.237" H 0   0   50  0001 C CNN "Unit Price"
	1    3975 6275
	1    0    0    -1  
$EndComp
$Comp
L Device:C C36
U 1 1
P 3975 6775
F 0 "C36" H 4000 6875 50  0000 L CNN
F 1 "0.1uF" H 3750 6675 50  0000 L CNN
F 2 "Synth:C_1206" H 4013 6625 50  0001 C CNN
F 3 "~" H 3975 6775 50  0001 C CNN
F 4 "https://www.digikey.com/short/p4nr3m" H 0   0   50  0001 C CNN "Digikey Link"
F 5 "720-1540-1-ND" H 0   0   50  0001 C CNN "Digikey PN"
F 6 "0.237" H 0   0   50  0001 C CNN "Unit Price"
	1    3975 6775
	1    0    0    -1  
$EndComp
Wire Wire Line
	3975 6125 3975 6075
Wire Wire Line
	3975 6075 4100 6075
Wire Wire Line
	4225 6075 4225 6225
Wire Wire Line
	3975 6625 3975 6500
Wire Wire Line
	3975 6925 3975 6975
Wire Wire Line
	3975 6975 4100 6975
Wire Wire Line
	4225 6975 4225 6825
$Comp
L power:+12V #PWR0101
U 1 1
P 4100 6075
F 0 "#PWR0101" H 4100 5925 50  0001 C CNN
F 1 "+12V" H 4100 6215 50  0000 C CNN
F 2 "" H 4100 6075 50  0001 C CNN
F 3 "" H 4100 6075 50  0001 C CNN
	1    4100 6075
	1    0    0    -1  
$EndComp
$Comp
L power:-12V #PWR0102
U 1 1
P 4100 6975
F 0 "#PWR0102" H 4100 7075 50  0001 C CNN
F 1 "-12V" H 4100 7125 50  0000 C CNN
F 2 "" H 4100 6975 50  0001 C CNN
F 3 "" H 4100 6975 50  0001 C CNN
	1    4100 6975
	-1   0    0    1   
$EndComp
Connection ~ 4100 6975
Wire Wire Line
	4100 6975 4225 6975
Connection ~ 4100 6075
Wire Wire Line
	4100 6075 4225 6075
$Comp
L power:GND #PWR01
U 1 1
P 1350 6525
F 0 "#PWR01" H 1350 6275 50  0001 C CNN
F 1 "GND" H 1350 6375 50  0000 C CNN
F 2 "" H 1350 6525 50  0001 C CNN
F 3 "" H 1350 6525 50  0001 C CNN
	1    1350 6525
	1    0    0    -1  
$EndComp
$Comp
L power:GND #PWR02
U 1 1
P 2175 6525
F 0 "#PWR02" H 2175 6275 50  0001 C CNN
F 1 "GND" H 2175 6375 50  0000 C CNN
F 2 "" H 2175 6525 50  0001 C CNN
F 3 "" H 2175 6525 50  0001 C CNN
	1    2175 6525
	1    0    0    -1  
$EndComp
$Comp
L power:GND #PWR03
U 1 1
P 3050 6525
F 0 "#PWR03" H 3050 6275 50  0001 C CNN
F 1 "GND" H 3050 6375 50  0000 C CNN
F 2 "" H 3050 6525 50  0001 C CNN
F 3 "" H 3050 6525 50  0001 C CNN
	1    3050 6525
	1    0    0    -1  
$EndComp
$Comp
L power:GND #PWR04
U 1 1
P 3850 6525
F 0 "#PWR04" H 3850 6275 50  0001 C CNN
F 1 "GND" H 3850 6375 50  0000 C CNN
F 2 "" H 3850 6525 50  0001 C CNN
F 3 "" H 3850 6525 50  0001 C CNN
	1    3850 6525
	1    0    0    -1  
$EndComp
Wire Wire Line
	3850 6525 3850 6500
Wire Wire Line
	3850 6500 3975 6500
Connection ~ 3975 6500
Wire Wire Line
	3975 6500 3975 6425
Wire Wire Line
	3050 6525 3050 6500
Wire Wire Line
	3050 6500 3175 6500
Connection ~ 3175 6500
Wire Wire Line
	3175 6500 3175 6425
Wire Wire Line
	2175 6525 2175 6500
Wire Wire Line
	2175 6500 2300 6500
Connection ~ 2300 6500
Wire Wire Line
	2300 6500 2300 6425
Wire Wire Line
	1350 6525 1350 6500
Wire Wire Line
	1350 6500 1500 6500
Connection ~ 1500 6500
Wire Wire Line
	1500 6500 1500 6425
Text Label 1625 1450 0    50   ~ 0
Note1
Text Label 1575 2150 0    50   ~ 0
Velocity1
Text Label 1675 2900 0    50   ~ 0
Trig1
Text Label 1675 3650 0    50   ~ 0
Clock1
Text Label 4250 1450 0    50   ~ 0
Note2
Text Label 4225 2150 0    50   ~ 0
Velocity2
Text Label 6875 1450 0    50   ~ 0
Note3
Text Label 6800 2150 0    50   ~ 0
Velocity3
Text Label 4200 2900 0    50   ~ 0
Trig2
Text Label 4250 3650 0    50   ~ 0
Clock2
Text Label 6800 2900 0    50   ~ 0
Trig3
Text Label 6800 3650 0    50   ~ 0
Clock4
Text Label 8975 1450 0    50   ~ 0
Aftertouch
$EndSCHEMATC
